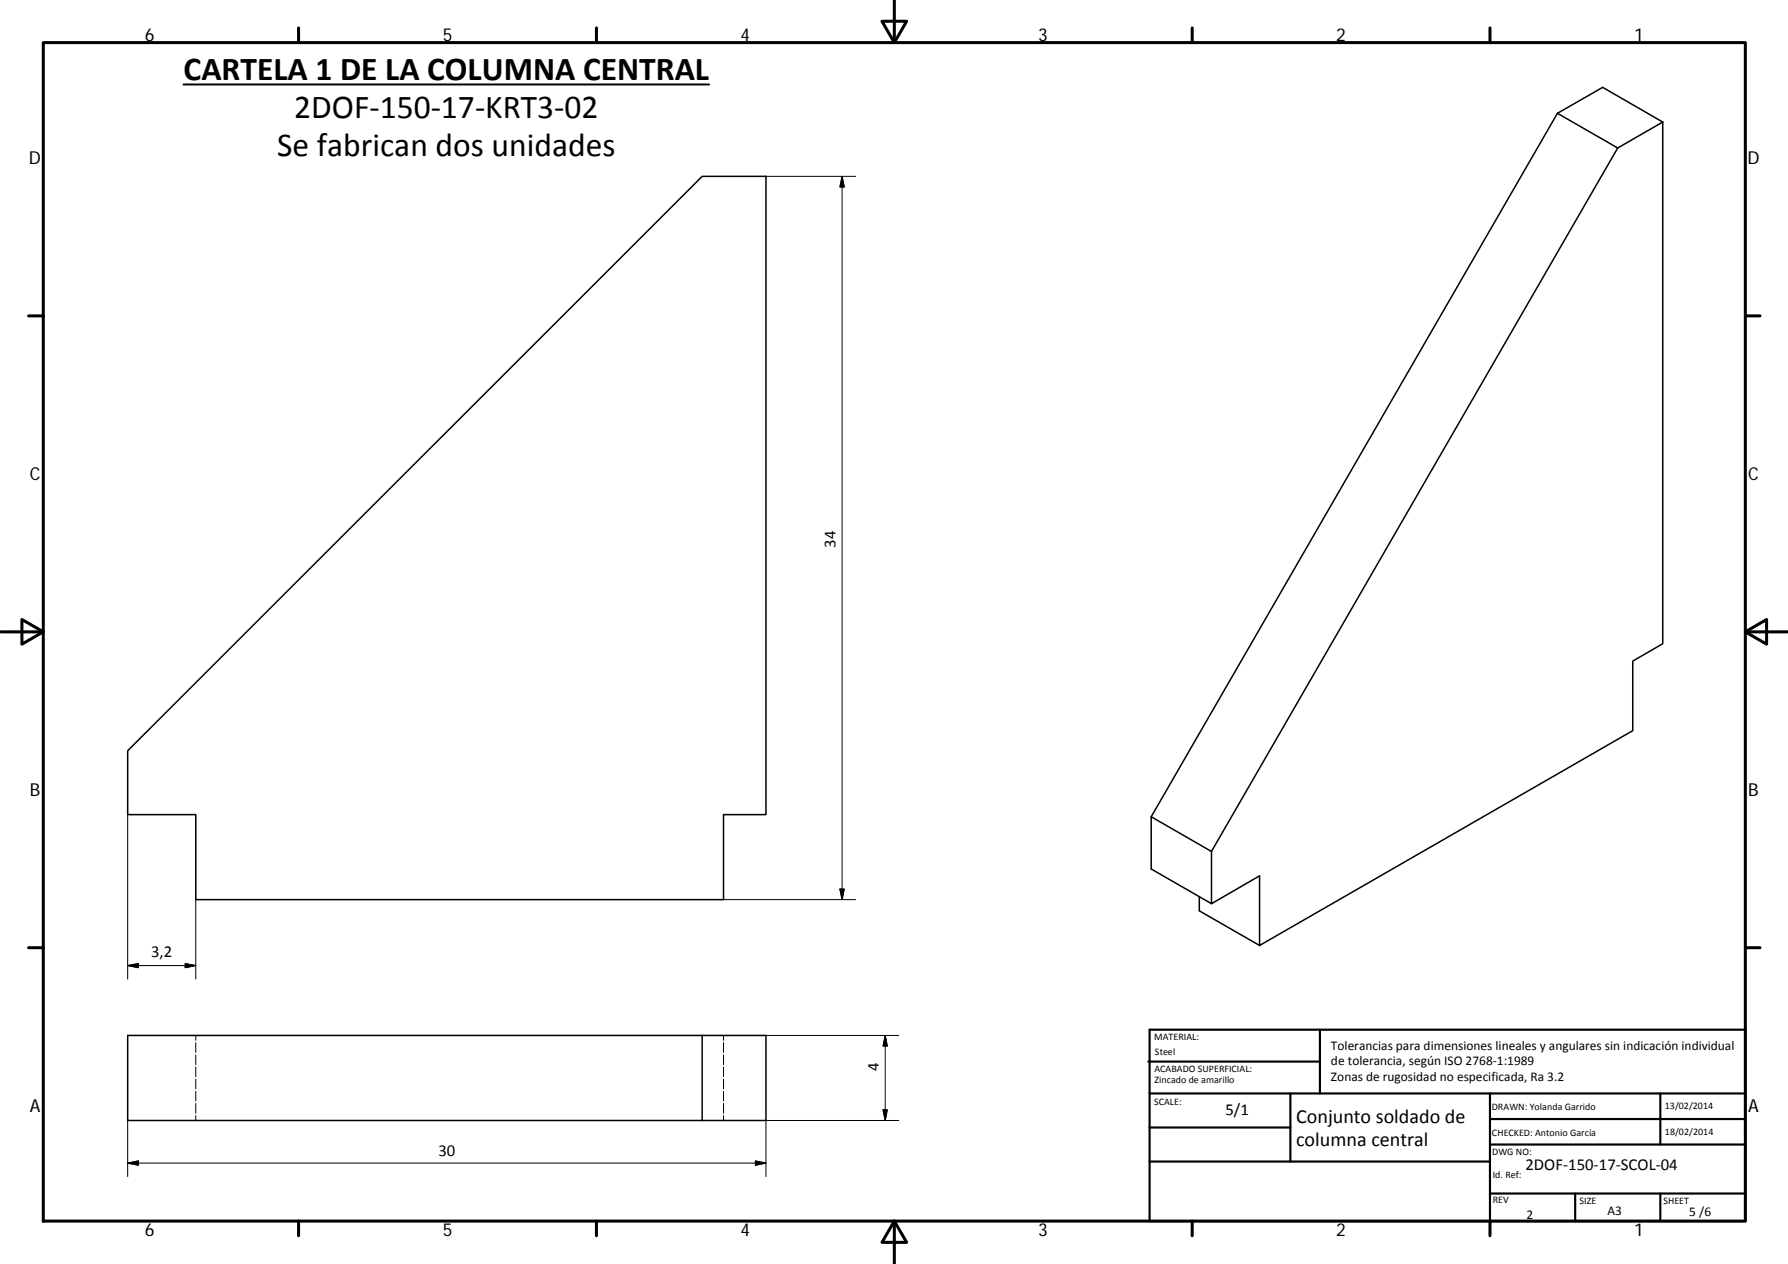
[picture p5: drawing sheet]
<svg xmlns="http://www.w3.org/2000/svg" width="420mm" height="297mm" viewBox="0 0 420 297" stroke-linecap="round" stroke-linejoin="round" font-family="sans-serif">
<path d="M366 26.6l10.6-6.1 14.1 8.2M366 26.6l-95.5 165.3M366 26.6l14.1 8.2M380.1 34.8l-95.4 165.3M390.7 28.7l-10.6 6.1M390.7 28.7v122.6l-7 4.1v16.3l-87.7 50.5v-16.4l-11.3 6.6v-12.3M30 176.4l135-135h15v150h-10v20h-124v-20h-16zM270.5 191.9l14.2 8.2M270.5 191.9v12.3l14.2 8.2M281.8 210.7v3.3l14.2 8.2M30 243.3h150v20h-150zM165 243.3v20" fill="none" stroke="#000" stroke-width=".36"/>
<g fill="none" stroke="#000" stroke-width=".23">
<path d="M180 41.4h21.1M197.9 41.4v170M197.9 41.4l.5 2.5h-1zM30 191.4v38.7M46 211.4v18.7M170 211.4h31.1M197.4 208.9h1l-.5 2.5zM30 226.9l2.5-.5v1zM30 226.9h16M43.5 226.4l2.5 .5-2.5 .5zM46 243.3v1.2M46 245v2.3"/>
<path d="M46 247.9v2.3M46 250.7v2.3M46 253.6v2.3M46 256.5v2.2M46 259.3v2.3M170 243.3v1.2M170 245v2.3M170 247.9v2.3M170 250.7v2.3M170 253.6v2.3M170 256.5v2.2M170 259.3v2.3"/>
<path d="M180 243.3h31.2M208 243.3v20M208 243.3l.5 2.5h-1zM30 263.3v13.2M30 273.3l2.5-.5v1zM30 273.3h150M46 262.2v1.1M170 262.2v1.1M177.5 272.8l2.5 .5-2.5 .5zM207.5 260.8h1l-.5 2.5zM211.2 263.3h-31.2v13.2"/>
</g>
<g fill="none" stroke="#000" stroke-width=".71">
<path d="M10.2 10h399.9v277h-399.9zM70.2 6.6v3.4M140.2 6.6v3.4M207.3 5h5.8l-2.9 5zM210.2 0v10M280.2 6.6v3.4M350.1 6.6v3.4M6.7 74.2h3.5M410.1 74.2h3.5M.2 148.5h10M5.2 145.6l5 2.9-5 2.9zM410.1 148.5l5-2.9v5.8z"/>
<path d="M410.1 148.5h10M6.7 222.7h3.5M410.1 222.7h3.5M70.2 287v3.4M140.2 287v3.4M210.2 287l2.9 5h-5.8zM210.2 287v10M280.2 287v3.4M350.1 287v3.4"/>
</g>
<g fill="none" stroke="#000" stroke-width=".51">
<path d="M269.8 249.5h40.4M270.1 242h140v45h-140zM270.1 257h140M303.2 257v16M310.2 242v15M350.1 257v30M390.2 257v12M270.1 265h33.1M270.1 273h80M350.1 269h60M350.1 263h60M350.1 280.5h60"/>
<path d="M370.2 280.5v6.5M390.2 280.5v6.5"/>
</g>
<path d="M43.1 19.9h123.5" fill="none" stroke="#000" stroke-width=".46"/>
<path d="M197.9 41.4l.5 2.5h-1zM197.4 208.9h1l-.5 2.5zM30 226.9l2.5-.5v1zM43.5 226.4l2.5 .5-2.5 .5zM208 243.3l.5 2.5h-1zM30 273.3l2.5-.5v1zM177.5 272.8l2.5 .5-2.5 .5zM207.5 260.8h1l-.5 2.5z" fill="#000" stroke="#000" stroke-width=".23"/>
<g font-size="7.9">
<text x="43.1" y="18.8">CARTELA 1 DE LA COLUMNA CENTRAL</text>
<text x="69.1" y="27.8">2DOF‐150‐17‐KRT3‐02</text>
<text x="65.1" y="36.7">Se fabrican dos unidades</text>
</g>
<g font-size="4.7">
<text x="304.6" y="263.9">Conjunto soldado de</text>
<text x="304.6" y="269.3">columna central</text>
</g>
<g font-size="4.2">
<text x="34" y="9.6">6</text>
<text x="104" y="9.6">5</text>
<text x="174" y="9.6">4</text>
<text x="244" y="9.6">3</text>
<text x="314" y="9.6">2</text>
<text x="384" y="9.6">1</text>
<text x="6.8" y="38.7">D</text>
<text x="410.6" y="38.7">D</text>
<text x="7" y="112.9">C</text>
<text x="410.8" y="112.9">C</text>
<text x="7" y="187.1">B</text>
<text x="410.8" y="187.1">B</text>
<text x="7" y="261.3">A</text>
<text x="410.8" y="261.3">A</text>
<text x="34" y="290.4">6</text>
<text x="104" y="290.4">5</text>
<text x="174" y="290.4">4</text>
<text x="244" y="290.4">3</text>
<text x="314" y="290.4">2</text>
<text x="384" y="290.4">1</text>
</g>
<g font-size="3.9">
<text x="196.3" y="128.7" transform="rotate(-90 196.3 128.7)">34</text>
<text x="35.5" y="224.8">3,2</text>
<text x="206.5" y="251.8" transform="rotate(-90 206.5 251.8)">4</text>
<text x="288" y="262.1">5/1</text>
<text x="103" y="271.7">30</text>
<text x="358.5" y="274.9">2DOF‐150‐17‐SCOL‐04</text>
</g>
<g font-size="3.1">
<text x="312.8" y="246.8">Tolerancias para dimensiones lineales y angulares sin indicación individual</text>
<text x="312.8" y="250.4">de tolerancia, según ISO 2768‐1:1989</text>
<text x="312.8" y="254">Zonas de rugosidad no especificada, Ra 3.2</text>
<text x="358.7" y="286.4">2</text>
<text x="377.7" y="285.6">A3</text>
<text x="397" y="285.8">5 /6</text>
</g>
<g font-size="2.4">
<text x="271.2" y="244.4">MATERIAL:</text>
<text x="271.3" y="251.9">ACABADO SUPERFICIAL:</text>
<text x="271.4" y="247.9">Steel</text>
<text x="271.3" y="254.6">Zincado de amarillo</text>
<text x="271.2" y="259.7">SCALE:</text>
<text x="350.6" y="260.9">DRAWN: Yolanda Garrido</text>
<text x="391.2" y="260.6">13/02/2014</text>
<text x="350.6" y="267">CHECKED: Antonio García</text>
<text x="391.2" y="266.6">18/02/2014</text>
<text x="350.6" y="271.4">DWG NO:</text>
<text x="350.8" y="276.8">Id. Ref:</text>
<text x="350.8" y="282.8">REV</text>
<text x="371.2" y="282.9">SIZE</text>
<text x="390.9" y="282.9">SHEET</text>
</g>
</svg>
